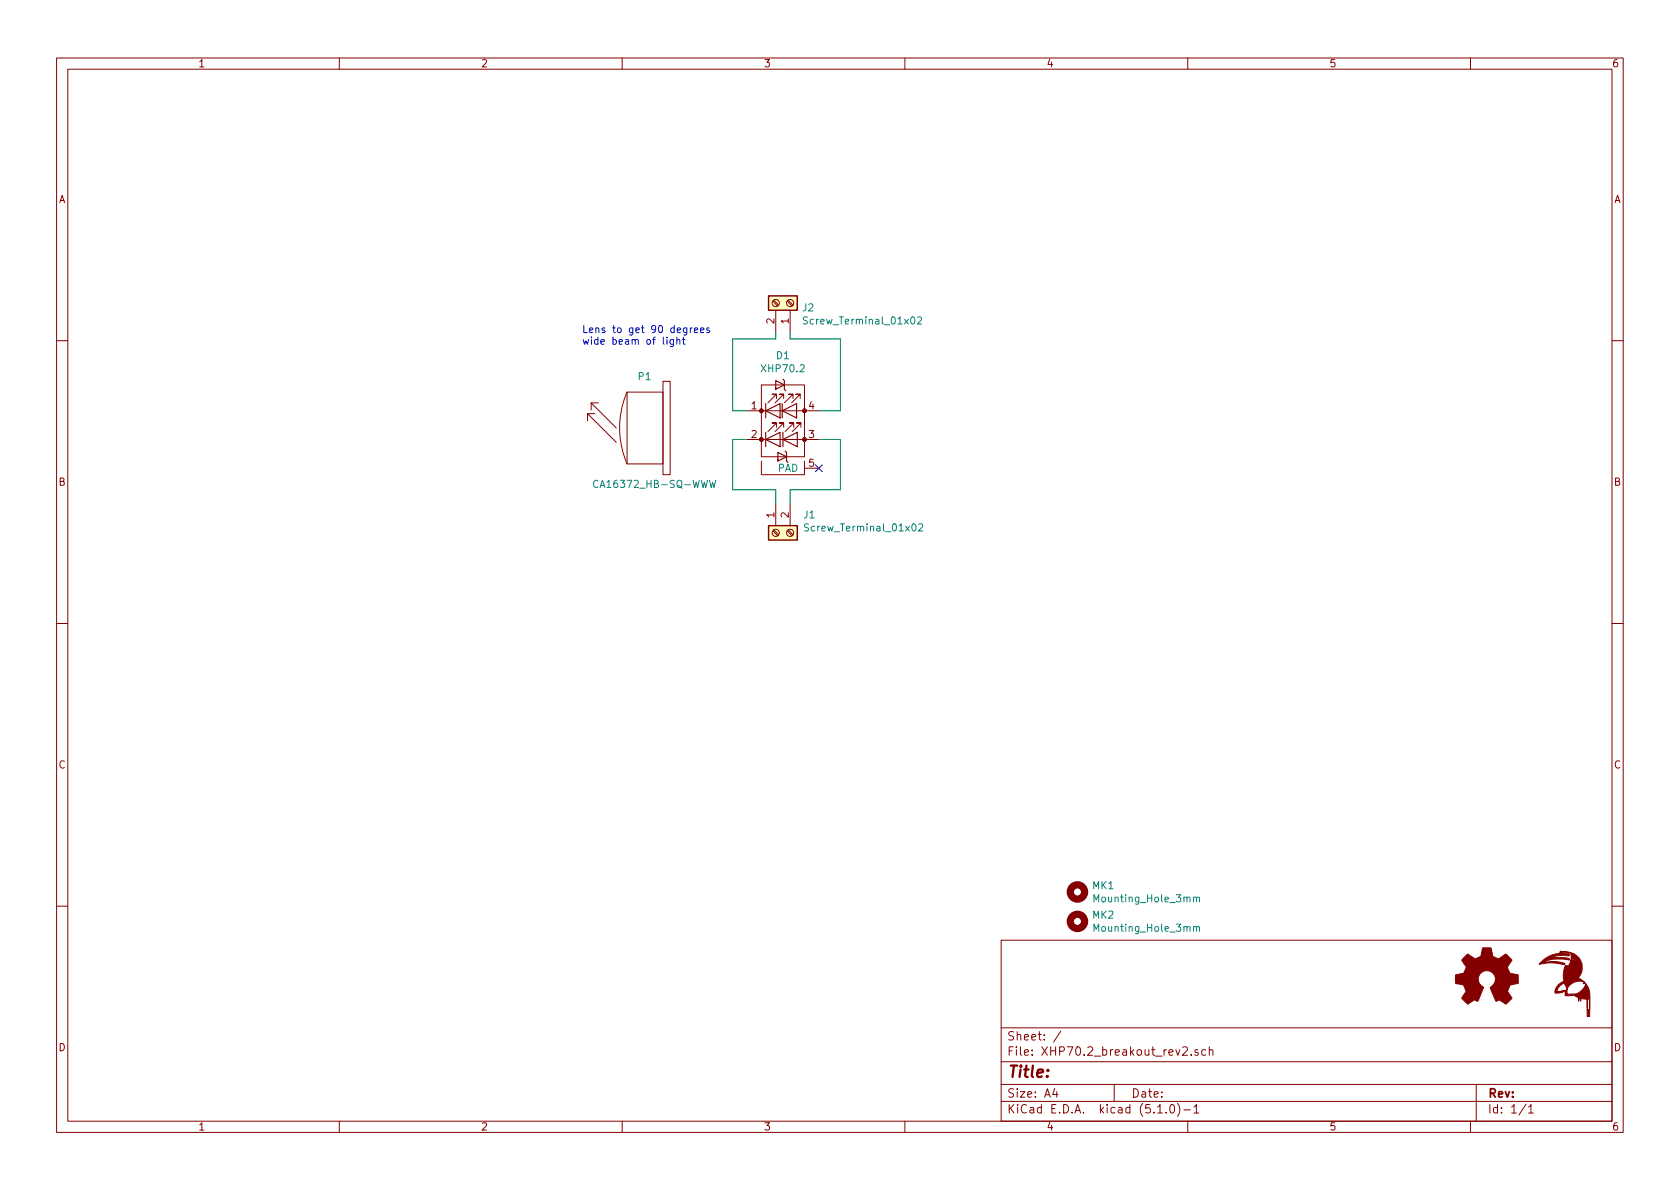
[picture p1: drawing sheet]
EESchema Schematic File Version 4
LIBS:XHP70.2_breakout_rev2-cache
EELAYER 29 0
EELAYER END
$Descr A4 11693 8268
encoding utf-8
Sheet 1 1
Title ""
Date ""
Rev ""
Comp ""
Comment1 ""
Comment2 ""
Comment3 ""
Comment4 ""
$EndDescr
NoConn ~ 5700 3250
$Comp
L sense:Screw_Terminal_01x02 J1
U 1 1
P 5400 3700
F 0 "J1" V 5272 3512 50  0000 R CNN
F 1 "Screw_Terminal_01x02" V 5363 3512 50  0000 R CNN
F 2 "sense:TerminalBlock_bornier-2_P5.08mm" H 5400 3700 50  0001 C CNN
F 3 "~" H 5400 3700 50  0001 C CNN
	1    5400 3700
	0    -1   1    0   
$EndComp
$Comp
L sense:XHP70.2 D1
U 1 1
P 5450 2950
F 0 "D1" H 5450 3436 50  0000 C CNN
F 1 "XHP70.2" H 5450 3345 50  0000 C CNN
F 2 "sense:LED_Cree-XHP70" H 4476 2660 50  0001 C CNN
F 3 "" H 4476 2660 50  0001 C CNN
	1    5450 2950
	1    0    0    -1  
$EndComp
Wire Wire Line
	5200 3050 5100 3050
Wire Wire Line
	5100 3050 5100 3400
Wire Wire Line
	5100 3400 5400 3400
Wire Wire Line
	5400 3400 5400 3500
Wire Wire Line
	5500 3500 5500 3400
Wire Wire Line
	5500 3400 5850 3400
Wire Wire Line
	5850 3400 5850 3050
Wire Wire Line
	5850 3050 5700 3050
$Comp
L sense:Screw_Terminal_01x02 J2
U 1 1
P 5500 2100
F 0 "J2" V 5464 2180 50  0000 L CNN
F 1 "Screw_Terminal_01x02" V 5373 2180 50  0000 L CNN
F 2 "sense:TerminalBlock_bornier-2_P5.08mm" H 5500 2100 50  0001 C CNN
F 3 "~" H 5500 2100 50  0001 C CNN
	1    5500 2100
	0    1    -1   0   
$EndComp
Wire Wire Line
	5400 2300 5400 2350
Wire Wire Line
	5400 2350 5100 2350
Wire Wire Line
	5100 2350 5100 2850
Wire Wire Line
	5100 2850 5200 2850
Wire Wire Line
	5700 2850 5850 2850
Wire Wire Line
	5850 2850 5850 2350
Wire Wire Line
	5850 2350 5500 2350
Wire Wire Line
	5500 2350 5500 2300
$Comp
L sense:Mounting_Hole MK1
U 1 1
P 7500 6200
F 0 "MK1" H 7600 6246 50  0000 L CNN
F 1 "Mounting_Hole_3mm" H 7600 6155 50  0000 L CNN
F 2 "sense:MountingHole_3mm" H 7500 6200 50  0001 C CNN
F 3 "" H 7500 6200 50  0001 C CNN
	1    7500 6200
	1    0    0    -1  
$EndComp
$Comp
L sense:Mounting_Hole MK2
U 1 1
P 7500 6405
F 0 "MK2" H 7600 6451 50  0000 L CNN
F 1 "Mounting_Hole_3mm" H 7600 6360 50  0000 L CNN
F 2 "sense:MountingHole_3mm" H 7500 6405 50  0001 C CNN
F 3 "" H 7500 6405 50  0001 C CNN
	1    7500 6405
	1    0    0    -1  
$EndComp
$Comp
L sense:CA16372_HB-SQ-WWW P1
U 1 1
P 4490 2970
F 0 "P1" H 4435 3330 50  0000 L CNN
F 1 "CA16372_HB-SQ-WWW" H 4120 2580 50  0000 L CNN
F 2 "sense:CA16372_HB-SQ-WWW" H 4515 3295 50  0001 C CNN
F 3 "" H 4515 3295 50  0001 C CNN
	1    4490 2970
	1    0    0    -1  
$EndComp
Text Notes 4050 2400 0    50   ~ 0
Lens to get 90 degrees \nwide beam of light
$Comp
L sense:LOGO #G?
U 1 1
P 10890 6840
F 0 "#G?" H 10890 6642 60  0001 C CNN
F 1 "LOGO" H 10890 7038 60  0001 C CNN
F 2 "" H 10890 6840 60  0001 C CNN
F 3 "" H 10890 6840 60  0001 C CNN
	1    10890 6840
	1    0    0    -1  
$EndComp
$Comp
L Graphic:Logo_Open_Hardware_Small #LOGO?
U 1 1
P 10350 6810
F 0 "#LOGO?" H 10350 7085 50  0001 C CNN
F 1 "Logo_Open_Hardware_Small" H 10350 6585 50  0001 C CNN
F 2 "" H 10350 6810 50  0001 C CNN
F 3 "~" H 10350 6810 50  0001 C CNN
	1    10350 6810
	1    0    0    -1  
$EndComp
$EndSCHEMATC
